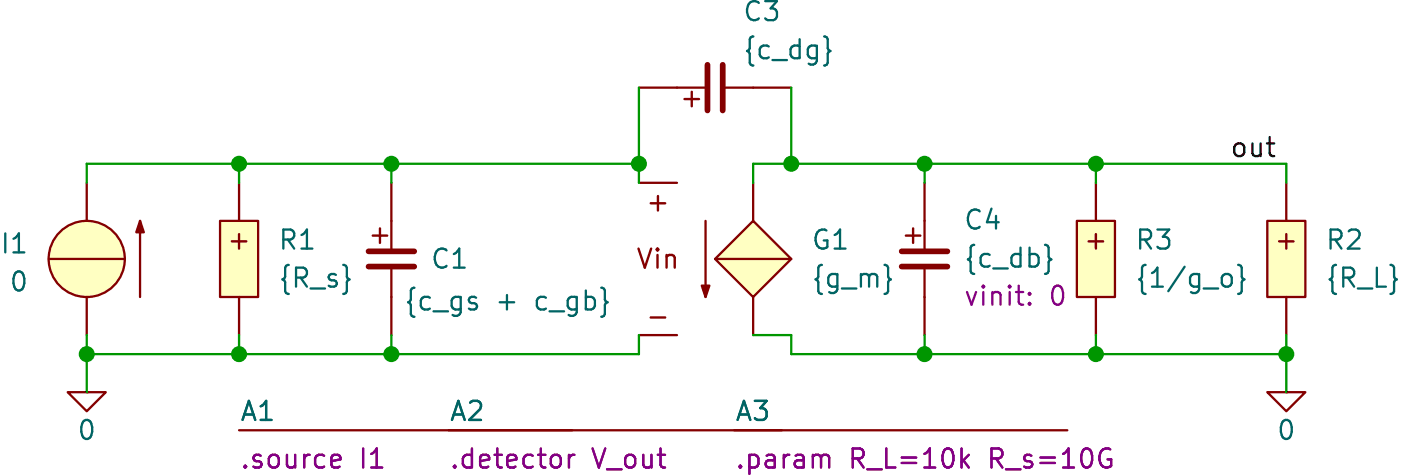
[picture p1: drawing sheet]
(kicad_sch
 (version 20231120)
 (generator "eeschema")
 (generator_version "8.0")
 (paper "A4")
 (title_block
  (title "CSstageComponents"))
 (lib_symbols
  (symbol "SLiCAP:C"
   (pin_numbers hide)
   (pin_names
    (offset 1.016) hide) (exclude_from_sim no) (in_bom yes) (on_board yes)
   (property "Reference" "C?" (at 2.54 3.81 0) (effects (font (size 1.27 1.27)) (justify left)))
   (property "Value" "?" (at 2.54 1.27 0) (show_name) (effects (font (size 1.27 1.27)) (justify left)))
   (property "Footprint" "" (at 2.54 -1.27 0) (effects (font (size 1.27 1.27)) (hide yes)))
   (property "Datasheet" "" (at 2.54 -1.27 0) (effects (font (size 1.27 1.27)) (hide yes)))
   (property "Description" "Capacitor" (at 7.112 -6.096 0) (effects (font (size 1.27 1.27)) (hide yes)))
   (property "model" "C" (at 2.54 -3.81 0) (show_name) (effects (font (size 1.27 1.27)) (justify left) (hide yes)))
   (property "vinit" "0" (at 2.54 -1.27 0) (show_name) (effects (font (size 1.27 1.27)) (justify left)))
   (symbol "C_0_0"
    (text "+" (at -0.762 1.651 0) (effects (font (size 1.27 1.27)))))
   (symbol "C_0_1"
    (polyline (pts (xy -1.524 -0.508) (xy 1.524 -0.508)) (stroke (width 0.381) (type solid)) (fill (type none)))
    (polyline (pts (xy -1.524 0.508) (xy 1.524 0.508)) (stroke (width 0.381) (type solid)) (fill (type none)))
    (polyline (pts (xy 0 -2.54) (xy 0 -0.508)) (stroke (width 0) (type solid)) (fill (type none)))
    (polyline (pts (xy 0 2.54) (xy 0 0.508)) (stroke (width 0) (type solid)) (fill (type none))))
   (symbol "C_1_0"
    (pin passive line (at 0 5.08 270) (length 2.54) (name "1" (effects (font (size 1.27 1.27)))) (number "1" (effects (font (size 1.27 1.27)))))
    (pin passive line (at 0 -5.08 90) (length 2.54) (name "2" (effects (font (size 1.27 1.27)))) (number "2" (effects (font (size 1.27 1.27)))))))
  (symbol "SLiCAP:Command"
   (pin_numbers hide)
   (pin_names
    (offset 0) hide) (exclude_from_sim no) (in_bom yes) (on_board yes)
   (property "Reference" "A?" (at 0 1.27 0) (do_not_autoplace) (effects (font (size 1.27 1.27)) (justify left)))
   (property "Value" "" (at 0 -0.635 0) (effects (font (size 1.27 1.27)) (justify left) (hide yes)))
   (property "Footprint" "" (at 0 -1.27 0) (effects (font (size 1.27 1.27)) (justify left) (hide yes)))
   (property "Datasheet" "" (at 0 -1.27 0) (effects (font (size 1.27 1.27)) (justify left) (hide yes)))
   (property "Description" "SLiCAP command (.lib, .param, .model. subckt}" (at 23.114 -4.064 0) (effects (font (size 1.27 1.27)) (hide yes)))
   (property "command" "?" (at 0 -1.905 0) (do_not_autoplace) (effects (font (size 1.27 1.27)) (justify left)))
   (symbol "Command_0_1"
    (polyline (pts (xy 0 0) (xy 22.225 0)) (stroke (width 0) (type default)) (fill (type none)))))
  (symbol "SLiCAP:G"
   (pin_numbers hide)
   (pin_names
    (offset 0) hide) (exclude_from_sim no) (in_bom yes) (on_board yes)
   (property "Reference" "G?" (at 3.175 1.27 0) (effects (font (size 1.27 1.27)) (justify left)))
   (property "Value" "?" (at 3.175 -1.27 0) (show_name) (effects (font (size 1.27 1.27)) (justify left)))
   (property "Footprint" "" (at 0 -1.27 0) (effects (font (size 1.27 1.27)) (justify left) (hide yes)))
   (property "Datasheet" "" (at 0 -1.27 0) (effects (font (size 1.27 1.27)) (justify left) (hide yes)))
   (property "Description" "Voltage-controlled current source" (at 20.066 -6.096 0) (effects (font (size 1.27 1.27)) (hide yes)))
   (property "model" "G" (at 3.048 -3.556 0) (show_name) (effects (font (size 1.27 1.27)) (justify left) (hide yes)))
   (symbol "G_0_0"
    (text "+" (at -6.35 3.81 0) (effects (font (size 1.27 1.27))))
    (text "-" (at -6.35 -3.81 0) (effects (font (size 1.27 1.27))))
    (pin power_out line (at 0 5.08 270) (length 2.54) (name "p" (effects (font (size 1.27 1.27)))) (number "1" (effects (font (size 1.27 1.27))))))
   (symbol "G_0_1"
    (polyline (pts (xy -3.175 -2.54) (xy -3.175 2.54)) (stroke (width 0) (type solid)) (fill (type none)))
    (polyline (pts (xy 2.54 0) (xy -2.54 0)) (stroke (width 0) (type solid)) (fill (type none)))
    (polyline (pts (xy -3.175 -2.54) (xy -3.429 -1.778) (xy -2.921 -1.778) (xy -3.175 -2.54)) (stroke (width 0) (type solid)) (fill (type outline))))
   (symbol "G_1_0"
    (pin power_out line (at 0 -5.08 90) (length 2.54) (name "outN" (effects (font (size 1.27 1.27)))) (number "2" (effects (font (size 1.27 1.27))))))
   (symbol "G_1_1"
    (polyline (pts (xy 0 2.54) (xy -2.54 0) (xy 0 -2.54) (xy 2.54 0) (xy 0 2.54)) (stroke (width 0) (type default)) (fill (type background)))
    (text "Vin" (at -6.35 0 0) (effects (font (size 1.27 1.27))))
    (pin input line (at -7.62 5.08 0) (length 2.54) (name "inp" (effects (font (size 1.27 1.27)))) (number "3" (effects (font (size 1.27 1.27)))))
    (pin input line (at -7.62 -5.08 0) (length 2.54) (name "inN" (effects (font (size 1.27 1.27)))) (number "4" (effects (font (size 1.27 1.27)))))))
  (symbol "SLiCAP:GND"
   (power)
   (pin_numbers hide)
   (pin_names
    (offset 0) hide) (exclude_from_sim no) (in_bom yes) (on_board yes)
   (property "Reference" "#0" (at 0 -5.08 0) (effects (font (size 1.27 1.27)) (hide yes)))
   (property "Value" "0" (at 0 -2.54 0) (do_not_autoplace) (effects (font (size 1.27 1.27))))
   (property "Footprint" "" (at 0 0 0) (effects (font (size 1.27 1.27)) (hide yes)))
   (property "Datasheet" "" (at 0 -10.16 0) (effects (font (size 1.27 1.27)) (hide yes)))
   (property "Description" "0V reference potential" (at 0 -7.62 0) (effects (font (size 1.27 1.27)) (hide yes)))
   (symbol "GND_0_1"
    (polyline (pts (xy -1.27 0) (xy 0 -1.27) (xy 1.27 0) (xy -1.27 0)) (stroke (width 0) (type default)) (fill (type none))))
   (symbol "GND_1_1"
    (pin power_in line (at 0 0 0) (length 0) (name "~" (effects (font (size 1.016 1.016)))) (number "1" (effects (font (size 1.016 1.016)))))))
  (symbol "SLiCAP:I"
   (pin_numbers hide)
   (pin_names
    (offset 0) hide) (exclude_from_sim no) (in_bom yes) (on_board yes)
   (property "Reference" "I?" (at 3.81 4.445 0) (effects (font (size 1.27 1.27)) (justify left)))
   (property "Value" "?" (at 3.81 2.54 0) (show_name) (effects (font (size 1.27 1.27)) (justify left)))
   (property "Footprint" "" (at 0 -1.27 0) (effects (font (size 1.27 1.27)) (justify left) (hide yes)))
   (property "Datasheet" "" (at 0 -1.27 0) (effects (font (size 1.27 1.27)) (justify left) (hide yes)))
   (property "Description" "Independent current source" (at 17.272 -7.366 0) (effects (font (size 1.27 1.27)) (hide yes)))
   (property "noise" "0" (at 3.81 -3.175 0) (show_name) (effects (font (size 1.27 1.27)) (justify left)))
   (property "dc" "0" (at 3.81 0.635 0) (show_name) (effects (font (size 1.27 1.27)) (justify left)))
   (property "dcvar" "0" (at 3.81 -1.27 0) (show_name) (effects (font (size 1.27 1.27)) (justify left)))
   (property "model" "I" (at 3.81 -5.08 0) (show_name) (effects (font (size 1.27 1.27)) (justify left) (hide yes)))
   (symbol "I_0_1"
    (polyline (pts (xy -3.556 2.54) (xy -3.556 -2.54)) (stroke (width 0) (type solid)) (fill (type none)))
    (polyline (pts (xy -2.54 0) (xy 2.54 0)) (stroke (width 0) (type solid)) (fill (type none)))
    (polyline (pts (xy -3.556 2.54) (xy -3.81 1.778) (xy -3.302 1.778) (xy -3.556 2.54)) (stroke (width 0) (type solid)) (fill (type outline))))
   (symbol "I_1_0"
    (circle (center 0 0) (radius 2.54) (stroke (width 0) (type solid)) (fill (type background)))
    (pin power_out line (at 0 -5.08 90) (length 2.54) (name "n" (effects (font (size 1.27 1.27)))) (number "1" (effects (font (size 1.27 1.27)))))
    (pin power_out line (at 0 5.08 270) (length 2.54) (name "p" (effects (font (size 1.27 1.27)))) (number "2" (effects (font (size 1.27 1.27)))))))
  (symbol "SLiCAP:R"
   (pin_numbers hide)
   (pin_names
    (offset 1.016) hide) (exclude_from_sim no) (in_bom yes) (on_board yes)
   (property "Reference" "R?" (at 1.905 3.81 0) (effects (font (size 1.27 1.27)) (justify left)))
   (property "Value" "?" (at 1.905 1.905 0) (show_name) (effects (font (size 1.27 1.27)) (justify left)))
   (property "Footprint" "" (at 0.635 -3.175 0) (effects (font (size 1.27 1.27)) (hide yes)))
   (property "Datasheet" "" (at 0.635 -3.175 0) (effects (font (size 1.27 1.27)) (hide yes)))
   (property "Description" "Resistor (cannot have zero resistance)" (at 21.082 -5.842 0) (effects (font (size 1.27 1.27)) (hide yes)))
   (property "model" "R" (at 1.905 -3.81 0) (show_name) (effects (font (size 1.27 1.27)) (justify left) (hide yes)))
   (property "noisetemp" "0" (at 1.905 0 0) (show_name) (effects (font (size 1.27 1.27)) (justify left)))
   (property "noiseflow" "0" (at 15.24 0 0) (show_name) (effects (font (size 1.27 1.27)) (justify left)))
   (property "dcvar" "0" (at 1.905 -1.905 0) (show_name) (effects (font (size 1.27 1.27)) (justify left)))
   (property "dcvarlot" "0" (at 15.24 -1.905 0) (show_name) (effects (font (size 1.27 1.27)) (justify left)))
   (symbol "R_0_0"
    (text "+" (at 0 1.27 0) (effects (font (size 1.27 1.27)))))
   (symbol "R_1_0"
    (pin passive line (at 0 5.08 270) (length 2.54) (name "1" (effects (font (size 1.27 1.27)))) (number "1" (effects (font (size 1.27 1.27)))))
    (pin passive line (at 0 -5.08 90) (length 2.54) (name "2" (effects (font (size 1.27 1.27)))) (number "2" (effects (font (size 1.27 1.27))))))
   (symbol "R_1_1"
    (rectangle (start -1.27 2.54) (end 1.27 -2.54) (stroke (width 0) (type solid)) (fill (type background))))))
 (junction
  (at 119.38 78.74)
  (diameter 0)
  (color 0 0 0 0))
 (junction
  (at 100.33 66.04)
  (diameter 0)
  (color 0 0 0 0))
 (junction
  (at 130.81 66.04)
  (diameter 0)
  (color 0 0 0 0))
 (junction
  (at 110.49 66.04)
  (diameter 0)
  (color 0 0 0 0))
 (junction
  (at 119.38 66.04)
  (diameter 0)
  (color 0 0 0 0))
 (junction
  (at 143.51 78.74)
  (diameter 0)
  (color 0 0 0 0))
 (junction
  (at 63.5 78.74)
  (diameter 0)
  (color 0 0 0 0))
 (junction
  (at 83.82 78.74)
  (diameter 0)
  (color 0 0 0 0))
 (junction
  (at 73.66 66.04)
  (diameter 0)
  (color 0 0 0 0))
 (junction
  (at 83.82 66.04)
  (diameter 0)
  (color 0 0 0 0))
 (junction
  (at 130.81 78.74)
  (diameter 0)
  (color 0 0 0 0))
 (junction
  (at 73.66 78.74)
  (diameter 0)
  (color 0 0 0 0))
 (wire
  (pts (xy 73.66 66.04) (xy 73.66 67.31))
  (stroke (width 0) (type default)))
 (wire
  (pts (xy 73.66 78.74) (xy 83.82 78.74))
  (stroke (width 0) (type default)))
 (wire
  (pts (xy 130.81 78.74) (xy 143.51 78.74))
  (stroke (width 0) (type default)))
 (wire
  (pts (xy 119.38 77.47) (xy 119.38 78.74))
  (stroke (width 0) (type default)))
 (wire
  (pts (xy 100.33 60.96) (xy 100.33 66.04))
  (stroke (width 0) (type default)))
 (wire
  (pts (xy 73.66 77.47) (xy 73.66 78.74))
  (stroke (width 0) (type default)))
 (wire
  (pts (xy 100.33 67.31) (xy 100.33 66.04))
  (stroke (width 0) (type default)))
 (wire
  (pts (xy 143.51 81.28) (xy 143.51 78.74))
  (stroke (width 0) (type default)))
 (wire
  (pts (xy 63.5 66.04) (xy 73.66 66.04))
  (stroke (width 0) (type default)))
 (wire
  (pts (xy 83.82 66.04) (xy 83.82 67.31))
  (stroke (width 0) (type default)))
 (wire
  (pts (xy 110.49 77.47) (xy 110.49 78.74))
  (stroke (width 0) (type default)))
 (wire
  (pts (xy 63.5 78.74) (xy 73.66 78.74))
  (stroke (width 0) (type default)))
 (wire
  (pts (xy 130.81 66.04) (xy 119.38 66.04))
  (stroke (width 0) (type default)))
 (wire
  (pts (xy 107.95 66.04) (xy 110.49 66.04))
  (stroke (width 0) (type default)))
 (wire
  (pts (xy 143.51 77.47) (xy 143.51 78.74))
  (stroke (width 0) (type default)))
 (wire
  (pts (xy 83.82 66.04) (xy 100.33 66.04))
  (stroke (width 0) (type default)))
 (wire
  (pts (xy 83.82 77.47) (xy 83.82 78.74))
  (stroke (width 0) (type default)))
 (wire
  (pts (xy 100.33 77.47) (xy 100.33 78.74))
  (stroke (width 0) (type default)))
 (wire
  (pts (xy 83.82 78.74) (xy 100.33 78.74))
  (stroke (width 0) (type default)))
 (wire
  (pts (xy 110.49 60.96) (xy 110.49 66.04))
  (stroke (width 0) (type default)))
 (wire
  (pts (xy 119.38 66.04) (xy 119.38 67.31))
  (stroke (width 0) (type default)))
 (wire
  (pts (xy 130.81 77.47) (xy 130.81 78.74))
  (stroke (width 0) (type default)))
 (wire
  (pts (xy 130.81 67.31) (xy 130.81 66.04))
  (stroke (width 0) (type default)))
 (wire
  (pts (xy 73.66 66.04) (xy 83.82 66.04))
  (stroke (width 0) (type default)))
 (wire
  (pts (xy 110.49 66.04) (xy 119.38 66.04))
  (stroke (width 0) (type default)))
 (wire
  (pts (xy 63.5 67.31) (xy 63.5 66.04))
  (stroke (width 0) (type default)))
 (wire
  (pts (xy 63.5 77.47) (xy 63.5 78.74))
  (stroke (width 0) (type default)))
 (wire
  (pts (xy 143.51 67.31) (xy 143.51 66.04))
  (stroke (width 0) (type default)))
 (wire
  (pts (xy 119.38 78.74) (xy 130.81 78.74))
  (stroke (width 0) (type default)))
 (wire
  (pts (xy 63.5 81.28) (xy 63.5 78.74))
  (stroke (width 0) (type default)))
 (wire
  (pts (xy 130.81 66.04) (xy 143.51 66.04))
  (stroke (width 0) (type default)))
 (wire
  (pts (xy 110.49 78.74) (xy 119.38 78.74))
  (stroke (width 0) (type default)))
 (wire
  (pts (xy 107.95 67.31) (xy 107.95 66.04))
  (stroke (width 0) (type default)))
 (wire
  (pts (xy 107.95 77.47) (xy 110.49 77.47))
  (stroke (width 0) (type default)))
 (label "out"
  (at 139.7 66.04 0)
  (fields_autoplaced yes)
  (effects (font (size 1.27 1.27)) (justify left bottom)))
 (symbol
  (lib_id "SLiCAP:GND")
  (at 143.51 81.28 0)
  (unit 1)
  (exclude_from_sim no)
  (in_bom yes)
  (on_board yes)
  (dnp no)
  (fields_autoplaced yes)
  (property "Reference" "#02" (at 143.51 86.36 0) (effects (font (size 1.27 1.27)) (hide yes)))
  (property "Value" "0" (at 143.51 83.82 0) (do_not_autoplace yes) (effects (font (size 1.27 1.27))))
  (property "Footprint" "" (at 143.51 81.28 0) (effects (font (size 1.27 1.27)) (hide yes)))
  (property "Datasheet" "" (at 143.51 91.44 0) (effects (font (size 1.27 1.27)) (hide yes)))
  (property "Description" "0V reference potential" (at 143.51 88.9 0) (effects (font (size 1.27 1.27)) (hide yes)))
  (pin "1"))
 (symbol
  (lib_id "SLiCAP:Command")
  (at 106.68 83.82 0)
  (unit 1)
  (exclude_from_sim no)
  (in_bom yes)
  (on_board yes)
  (dnp no)
  (fields_autoplaced yes)
  (property "Reference" "A3" (at 106.68 82.55 0) (do_not_autoplace yes) (effects (font (size 1.27 1.27)) (justify left)))
  (property "Value" "~" (at 106.68 84.455 0) (effects (font (size 1.27 1.27)) (justify left) (hide yes)))
  (property "Footprint" "" (at 106.68 85.09 0) (effects (font (size 1.27 1.27)) (justify left) (hide yes)))
  (property "Datasheet" "" (at 106.68 85.09 0) (effects (font (size 1.27 1.27)) (justify left) (hide yes)))
  (property "Description" "SLiCAP command (.lib, .param, .model. subckt}" (at 129.794 87.884 0) (effects (font (size 1.27 1.27)) (hide yes)))
  (property "command" ".param R_L=10k R_s=10G" (at 106.68 85.725 0) (do_not_autoplace yes) (effects (font (size 1.27 1.27)) (justify left))))
 (symbol
  (lib_id "SLiCAP:C")
  (at 83.82 72.39 0)
  (unit 1)
  (exclude_from_sim no)
  (in_bom yes)
  (on_board yes)
  (dnp no)
  (property "Reference" "C1" (at 86.36 72.39 0) (effects (font (size 1.27 1.27)) (justify left)))
  (property "Value" "{c_gs + c_gb}" (at 84.582 75.184 0) (effects (font (size 1.27 1.27)) (justify left)))
  (property "Footprint" "" (at 86.36 73.66 0) (effects (font (size 1.27 1.27)) (hide yes)))
  (property "Datasheet" "" (at 86.36 73.66 0) (effects (font (size 1.27 1.27)) (hide yes)))
  (property "Description" "Capacitor" (at 90.932 78.486 0) (effects (font (size 1.27 1.27)) (hide yes)))
  (property "model" "C" (at 86.36 76.2 0) (show_name yes) (effects (font (size 1.27 1.27)) (justify left) (hide yes)))
  (property "vinit" "0" (at 86.36 74.8636 0) (show_name yes) (effects (font (size 1.27 1.27)) (justify left) (hide yes)))
  (pin "1")
  (pin "2"))
 (symbol
  (lib_id "SLiCAP:I")
  (at 63.5 72.39 0)
  (mirror y)
  (unit 1)
  (exclude_from_sim no)
  (in_bom yes)
  (on_board yes)
  (dnp no)
  (property "Reference" "I1" (at 59.69 71.374 0) (effects (font (size 1.27 1.27)) (justify left)))
  (property "Value" "0" (at 59.69 73.914 0) (effects (font (size 1.27 1.27)) (justify left)))
  (property "Footprint" "" (at 63.5 73.66 0) (effects (font (size 1.27 1.27)) (justify left) (hide yes)))
  (property "Datasheet" "" (at 63.5 73.66 0) (effects (font (size 1.27 1.27)) (justify left) (hide yes)))
  (property "Description" "Independent current source" (at 46.228 79.756 0) (effects (font (size 1.27 1.27)) (hide yes)))
  (property "noise" "0" (at 59.69 72.3899 0) (show_name yes) (effects (font (size 1.27 1.27)) (justify left) (hide yes)))
  (property "dc" "0" (at 59.69 74.9299 0) (show_name yes) (effects (font (size 1.27 1.27)) (justify left) (hide yes)))
  (property "dcvar" "0" (at 59.69 77.4699 0) (show_name yes) (effects (font (size 1.27 1.27)) (justify left) (hide yes)))
  (property "model" "I" (at 59.69 77.47 0) (show_name yes) (effects (font (size 1.27 1.27)) (justify left) (hide yes)))
  (pin "2")
  (pin "1"))
 (symbol
  (lib_id "SLiCAP:R")
  (at 73.66 72.39 0)
  (unit 1)
  (exclude_from_sim no)
  (in_bom yes)
  (on_board yes)
  (dnp no)
  (fields_autoplaced yes)
  (property "Reference" "R1" (at 76.2 71.1199 0) (effects (font (size 1.27 1.27)) (justify left)))
  (property "Value" "{R_s}" (at 76.2 73.6599 0) (effects (font (size 1.27 1.27)) (justify left)))
  (property "Footprint" "" (at 74.295 75.565 0) (effects (font (size 1.27 1.27)) (hide yes)))
  (property "Datasheet" "" (at 74.295 75.565 0) (effects (font (size 1.27 1.27)) (hide yes)))
  (property "Description" "Resistor (cannot have zero resistance)" (at 94.742 78.232 0) (effects (font (size 1.27 1.27)) (hide yes)))
  (property "model" "R" (at 75.565 76.2 0) (show_name yes) (effects (font (size 1.27 1.27)) (justify left) (hide yes)))
  (property "noisetemp" "0" (at 76.2 71.1199 0) (show_name yes) (effects (font (size 1.27 1.27)) (justify left) (hide yes)))
  (property "noiseflow" "0" (at 76.2 73.6599 0) (show_name yes) (effects (font (size 1.27 1.27)) (justify left) (hide yes)))
  (property "dcvar" "0" (at 76.2 76.1999 0) (show_name yes) (effects (font (size 1.27 1.27)) (justify left) (hide yes)))
  (property "dcvarlot" "0" (at 76.2 78.7399 0) (show_name yes) (effects (font (size 1.27 1.27)) (justify left) (hide yes)))
  (pin "2")
  (pin "1"))
 (symbol
  (lib_id "SLiCAP:C")
  (at 105.41 60.96 90)
  (unit 1)
  (exclude_from_sim no)
  (in_bom yes)
  (on_board yes)
  (dnp no)
  (property "Reference" "C3" (at 107.188 55.88 90) (effects (font (size 1.27 1.27)) (justify right)))
  (property "Value" "{c_dg}" (at 107.188 58.42 90) (effects (font (size 1.27 1.27)) (justify right)))
  (property "Footprint" "" (at 106.68 58.42 0) (effects (font (size 1.27 1.27)) (hide yes)))
  (property "Datasheet" "" (at 106.68 58.42 0) (effects (font (size 1.27 1.27)) (hide yes)))
  (property "Description" "Capacitor" (at 111.506 53.848 0) (effects (font (size 1.27 1.27)) (hide yes)))
  (property "model" "C" (at 109.22 58.42 0) (show_name yes) (effects (font (size 1.27 1.27)) (justify left) (hide yes)))
  (property "vinit" "0" (at 105.3437 57.15 90) (show_name yes) (effects (font (size 1.27 1.27)) (hide yes)))
  (pin "1")
  (pin "2"))
 (symbol
  (lib_id "SLiCAP:R")
  (at 130.81 72.39 0)
  (unit 1)
  (exclude_from_sim no)
  (in_bom yes)
  (on_board yes)
  (dnp no)
  (fields_autoplaced yes)
  (property "Reference" "R3" (at 133.35 71.1199 0) (effects (font (size 1.27 1.27)) (justify left)))
  (property "Value" "{1/g_o}" (at 133.35 73.6599 0) (effects (font (size 1.27 1.27)) (justify left)))
  (property "Footprint" "" (at 131.445 75.565 0) (effects (font (size 1.27 1.27)) (hide yes)))
  (property "Datasheet" "" (at 131.445 75.565 0) (effects (font (size 1.27 1.27)) (hide yes)))
  (property "Description" "Resistor (cannot have zero resistance)" (at 151.892 78.232 0) (effects (font (size 1.27 1.27)) (hide yes)))
  (property "model" "R" (at 132.715 76.2 0) (show_name yes) (effects (font (size 1.27 1.27)) (justify left) (hide yes)))
  (property "noisetemp" "0" (at 133.35 71.1199 0) (show_name yes) (effects (font (size 1.27 1.27)) (justify left) (hide yes)))
  (property "noiseflow" "0" (at 133.35 73.6599 0) (show_name yes) (effects (font (size 1.27 1.27)) (justify left) (hide yes)))
  (property "dcvar" "0" (at 133.35 76.1999 0) (show_name yes) (effects (font (size 1.27 1.27)) (justify left) (hide yes)))
  (property "dcvarlot" "0" (at 133.35 78.7399 0) (show_name yes) (effects (font (size 1.27 1.27)) (justify left) (hide yes)))
  (pin "2")
  (pin "1"))
 (symbol
  (lib_id "SLiCAP:GND")
  (at 63.5 81.28 0)
  (unit 1)
  (exclude_from_sim no)
  (in_bom yes)
  (on_board yes)
  (dnp no)
  (fields_autoplaced yes)
  (property "Reference" "#01" (at 63.5 86.36 0) (effects (font (size 1.27 1.27)) (hide yes)))
  (property "Value" "0" (at 63.5 83.82 0) (do_not_autoplace yes) (effects (font (size 1.27 1.27))))
  (property "Footprint" "" (at 63.5 81.28 0) (effects (font (size 1.27 1.27)) (hide yes)))
  (property "Datasheet" "" (at 63.5 91.44 0) (effects (font (size 1.27 1.27)) (hide yes)))
  (property "Description" "0V reference potential" (at 63.5 88.9 0) (effects (font (size 1.27 1.27)) (hide yes)))
  (pin "1"))
 (symbol
  (lib_id "SLiCAP:Command")
  (at 87.63 83.82 0)
  (unit 1)
  (exclude_from_sim no)
  (in_bom yes)
  (on_board yes)
  (dnp no)
  (fields_autoplaced yes)
  (property "Reference" "A2" (at 87.63 82.55 0) (do_not_autoplace yes) (effects (font (size 1.27 1.27)) (justify left)))
  (property "Value" "~" (at 87.63 84.455 0) (effects (font (size 1.27 1.27)) (justify left) (hide yes)))
  (property "Footprint" "" (at 87.63 85.09 0) (effects (font (size 1.27 1.27)) (justify left) (hide yes)))
  (property "Datasheet" "" (at 87.63 85.09 0) (effects (font (size 1.27 1.27)) (justify left) (hide yes)))
  (property "Description" "SLiCAP command (.lib, .param, .model. subckt}" (at 110.744 87.884 0) (effects (font (size 1.27 1.27)) (hide yes)))
  (property "command" ".detector V_out" (at 87.63 85.725 0) (do_not_autoplace yes) (effects (font (size 1.27 1.27)) (justify left))))
 (symbol
  (lib_id "SLiCAP:G")
  (at 107.95 72.39 0)
  (unit 1)
  (exclude_from_sim no)
  (in_bom yes)
  (on_board yes)
  (dnp no)
  (fields_autoplaced yes)
  (property "Reference" "G1" (at 111.76 71.1199 0) (effects (font (size 1.27 1.27)) (justify left)))
  (property "Value" "{g_m}" (at 111.76 73.6599 0) (effects (font (size 1.27 1.27)) (justify left)))
  (property "Footprint" "" (at 107.95 73.66 0) (effects (font (size 1.27 1.27)) (justify left) (hide yes)))
  (property "Datasheet" "" (at 107.95 73.66 0) (effects (font (size 1.27 1.27)) (justify left) (hide yes)))
  (property "Description" "Voltage-controlled current source" (at 128.016 78.486 0) (effects (font (size 1.27 1.27)) (hide yes)))
  (property "model" "G" (at 110.998 75.946 0) (show_name yes) (effects (font (size 1.27 1.27)) (justify left) (hide yes)))
  (pin "2")
  (pin "1")
  (pin "4")
  (pin "3"))
 (symbol
  (lib_id "SLiCAP:Command")
  (at 73.66 83.82 0)
  (unit 1)
  (exclude_from_sim no)
  (in_bom yes)
  (on_board yes)
  (dnp no)
  (fields_autoplaced yes)
  (property "Reference" "A1" (at 73.66 82.55 0) (do_not_autoplace yes) (effects (font (size 1.27 1.27)) (justify left)))
  (property "Value" "~" (at 73.66 84.455 0) (effects (font (size 1.27 1.27)) (justify left) (hide yes)))
  (property "Footprint" "" (at 73.66 85.09 0) (effects (font (size 1.27 1.27)) (justify left) (hide yes)))
  (property "Datasheet" "" (at 73.66 85.09 0) (effects (font (size 1.27 1.27)) (justify left) (hide yes)))
  (property "Description" "SLiCAP command (.lib, .param, .model. subckt}" (at 96.774 87.884 0) (effects (font (size 1.27 1.27)) (hide yes)))
  (property "command" ".source I1" (at 73.66 85.725 0) (do_not_autoplace yes) (effects (font (size 1.27 1.27)) (justify left))))
 (symbol
  (lib_id "SLiCAP:C")
  (at 119.38 72.39 0)
  (unit 1)
  (exclude_from_sim no)
  (in_bom yes)
  (on_board yes)
  (dnp no)
  (fields_autoplaced yes)
  (property "Reference" "C4" (at 121.92 69.7836 0) (effects (font (size 1.27 1.27)) (justify left)))
  (property "Value" "{c_db}" (at 121.92 72.3236 0) (effects (font (size 1.27 1.27)) (justify left)))
  (property "Footprint" "" (at 121.92 73.66 0) (effects (font (size 1.27 1.27)) (hide yes)))
  (property "Datasheet" "" (at 121.92 73.66 0) (effects (font (size 1.27 1.27)) (hide yes)))
  (property "Description" "Capacitor" (at 126.492 78.486 0) (effects (font (size 1.27 1.27)) (hide yes)))
  (property "model" "C" (at 121.92 76.2 0) (show_name yes) (effects (font (size 1.27 1.27)) (justify left) (hide yes)))
  (property "vinit" "0" (at 121.92 74.8636 0) (show_name yes) (effects (font (size 1.27 1.27)) (justify left)))
  (pin "1")
  (pin "2"))
 (symbol
  (lib_id "SLiCAP:R")
  (at 143.51 72.39 0)
  (unit 1)
  (exclude_from_sim no)
  (in_bom yes)
  (on_board yes)
  (dnp no)
  (fields_autoplaced yes)
  (property "Reference" "R2" (at 146.05 71.1199 0) (effects (font (size 1.27 1.27)) (justify left)))
  (property "Value" "{R_L}" (at 146.05 73.6599 0) (effects (font (size 1.27 1.27)) (justify left)))
  (property "Footprint" "" (at 144.145 75.565 0) (effects (font (size 1.27 1.27)) (hide yes)))
  (property "Datasheet" "" (at 144.145 75.565 0) (effects (font (size 1.27 1.27)) (hide yes)))
  (property "Description" "Resistor (cannot have zero resistance)" (at 164.592 78.232 0) (effects (font (size 1.27 1.27)) (hide yes)))
  (property "model" "R" (at 145.415 76.2 0) (show_name yes) (effects (font (size 1.27 1.27)) (justify left) (hide yes)))
  (property "noisetemp" "0" (at 146.05 71.1199 0) (show_name yes) (effects (font (size 1.27 1.27)) (justify left) (hide yes)))
  (property "noiseflow" "0" (at 146.05 73.6599 0) (show_name yes) (effects (font (size 1.27 1.27)) (justify left) (hide yes)))
  (property "dcvar" "0" (at 146.05 76.1999 0) (show_name yes) (effects (font (size 1.27 1.27)) (justify left) (hide yes)))
  (property "dcvarlot" "0" (at 146.05 78.7399 0) (show_name yes) (effects (font (size 1.27 1.27)) (justify left) (hide yes)))
  (pin "2")
  (pin "1"))
 (sheet_instances
  (path ""
   (page "1"))))
